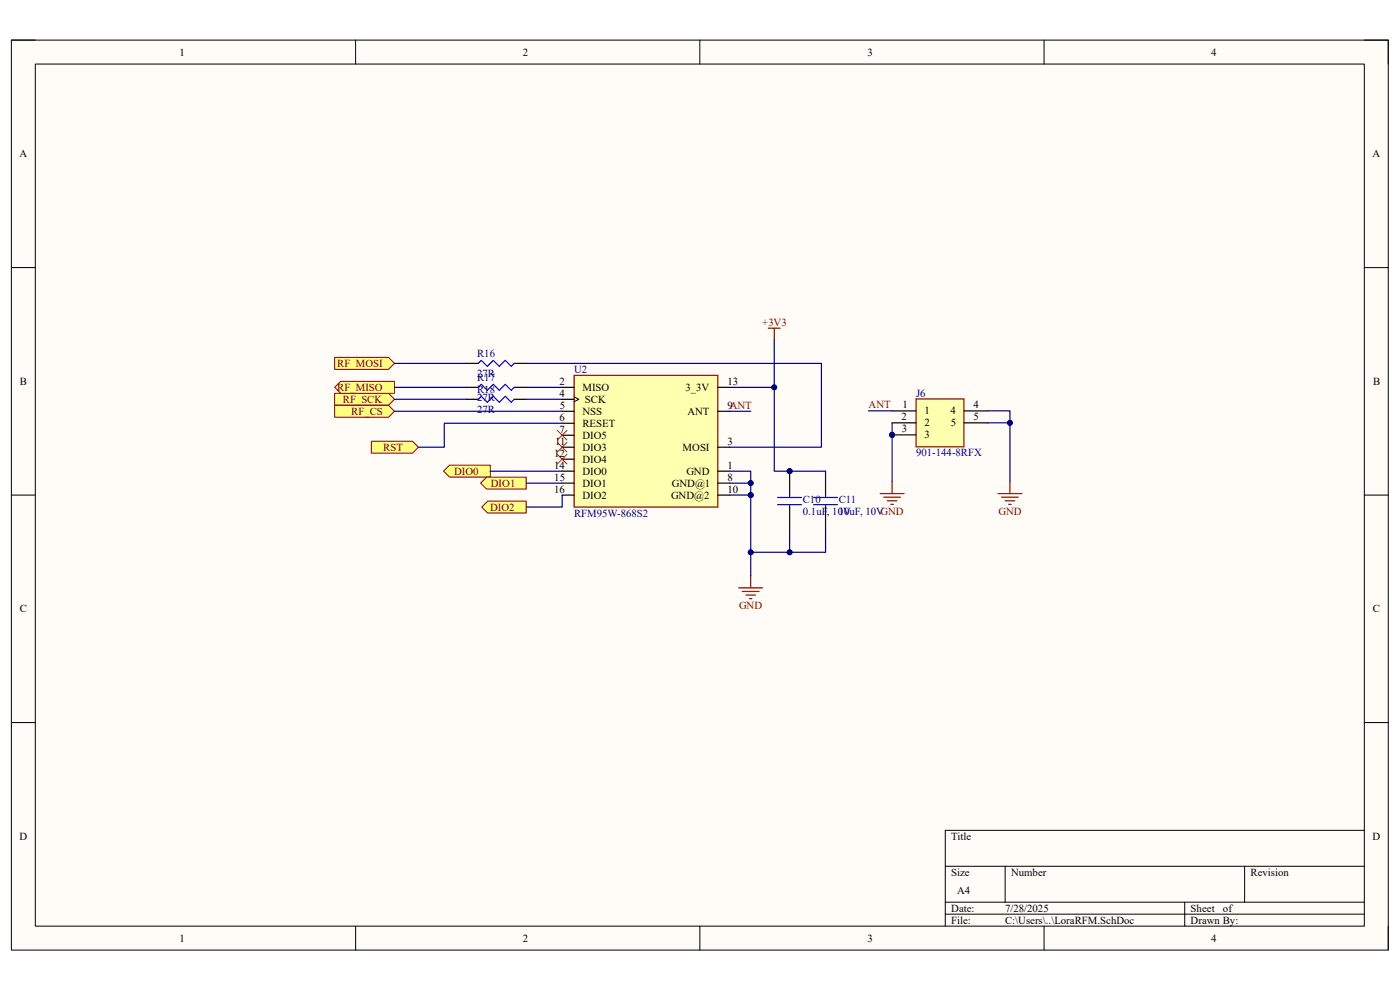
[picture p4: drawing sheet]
<svg xmlns="http://www.w3.org/2000/svg" width="297mm" height="210mm" viewBox="0 0 297 210" stroke-linecap="round" stroke-linejoin="round" font-family="sans-serif">
<path d="M2.4 8.5h292.1v193h-292.1z" fill-rule="evenodd" fill="#fffcf8"/>
<path d="M2.4 8.5h292.1v193h-292.1z" fill="none" stroke="#000" stroke-width=".21"/>
<path d="M7.5 13.6h281.9v182.9h-281.9z" fill-rule="evenodd" fill="#fffcf8"/>
<g fill="none" stroke="#000" stroke-width=".21">
<path d="M2.4 8.5h5.1M7.5 13.6h281.9v182.9h-281.9zM75.4 8.5v5.1M148.5 8.5v5.1M221.5 8.5v5.1M289.4 8.5h5.1v5.1M2.4 56.8h5.1M289.4 56.8h5.1M2.4 105h5.1M289.4 105h5.1M2.4 153.3h5.1M289.4 153.3h5.1"/>
<path d="M289.4 176.1h-88.9v20.4M75.4 196.5v5M148.5 196.5v5M200.5 183.8h88.9M200.5 191.4h88.9M200.5 193.9h88.9M213.2 183.8v7.6M221.5 196.5v5M251.3 191.4v5.1M264 183.8v7.6M294.5 196.5v5"/>
</g>
<path d="M121.8 79.6h30.5v28h-30.5z" fill-rule="evenodd" fill="#ffffb0"/>
<path d="M121.8 79.6h30.5v28h-30.5zM156.7 124.7h5.1M157.5 125.5h3.5M158.2 126.2h2.1M159 127h.5M159.3 122.2v2.5" fill="none" stroke="#800000" stroke-width=".25"/>
<g fill="none" stroke="#000" stroke-width=".25">
<path d="M119.3 82.2h2.5M119.3 84.7h2.5M119.3 87.2h2.5M119.3 89.8h2.5M119.3 92.3h2.5M119.3 94.9h2.5M119.3 97.4h2.5M119.3 99.9h2.5M152.3 82.2h2.5M152.3 87.2h2.5M152.3 94.9h2.5M152.3 99.9h2.5"/>
<path d="M119.3 102.5h2.5M119.3 105h2.5M152.3 102.5h2.5M152.3 105h2.5"/>
</g>
<path d="M121.8 84.2l1 .5-1 .5" fill="none" stroke="#000" stroke-width=".21"/>
<circle cx="189.3" cy="92.3" r=".51" fill="#000080"/>
<circle cx="189.3" cy="92.3" r=".51" fill="none" stroke="#000080" stroke-width=".21"/>
<path d="M194.3 84.6h10.2v10.2h-10.2z" fill-rule="evenodd" fill="#ffffb0"/>
<path d="M194.3 84.6h10.2v10.2h-10.2z" fill="none" stroke="#800000" stroke-width=".25"/>
<path d="M189.3 87.2h5M189.3 89.7h5M189.3 92.3h5" fill="none" stroke="#000" stroke-width=".25"/>
<circle cx="189.3" cy="92.3" r=".51" fill="#000080"/>
<circle cx="189.3" cy="92.3" r=".51" fill="none" stroke="#000080" stroke-width=".21"/>
<path d="M204.5 87.2h5.1M204.5 89.7h5.1" fill="none" stroke="#000" stroke-width=".25"/>
<path d="M163 69.6h2.5M164.3 69.6v2.6M186.7 104.7h5.1M187.5 105.5h3.5M188.2 106.2h2.1M189 107h.5M189.3 102.2v2.5M211.7 104.7h5.1M212.5 105.5h3.5M213.2 106.2h2.1M214 107h.5M214.3 102.2v2.5" fill="none" stroke="#800000" stroke-width=".25"/>
<path d="M78.8 93.6h8.7l1.3 1.3-1.3 1.2h-8.7z" fill-rule="evenodd" fill="#ffff80"/>
<path d="M78.8 93.6h8.7l1.3 1.3-1.3 1.2h-8.7z" fill="none" stroke="#800000" stroke-width=".21"/>
<circle cx="167.5" cy="99.9" r=".51" fill="#000080"/>
<circle cx="167.5" cy="99.9" r=".51" fill="none" stroke="#000080" stroke-width=".21"/>
<path d="M167.5 99.9v5.1M167.5 107.6v5" fill="none" stroke="#000" stroke-width=".25"/>
<circle cx="167.5" cy="99.9" r=".51" fill="#000080"/>
<circle cx="167.5" cy="99.9" r=".51" fill="none" stroke="#000080" stroke-width=".21"/>
<path d="M165 107.1h5.1M165 105.5h5.1M167.5 105v.5M167.5 107.1v.5" fill="none" stroke="#00f" stroke-width=".25"/>
<path d="M118.2 91.3l2.1 2M118.2 93.9l2.1 2M118.2 96.4l2.1 2M120.3 91.3l-2.1 2M120.3 93.9l-2.1 2M120.3 96.4l-2.1 2" fill="none" stroke="#f00" stroke-width=".21"/>
<path d="M71 75.8h11.4l1.3 1.3-1.3 1.3h-11.4z" fill-rule="evenodd" fill="#ffff80"/>
<path d="M71 75.8h11.4l1.3 1.3-1.3 1.3h-11.4z" fill="none" stroke="#800000" stroke-width=".21"/>
<path d="M71 83.4h11.4l1.3 1.3-1.3 1.3h-11.4z" fill-rule="evenodd" fill="#ffff80"/>
<path d="M71 83.4h11.4l1.3 1.3-1.3 1.3h-11.4z" fill="none" stroke="#800000" stroke-width=".21"/>
<path d="M71 86h11.4l1.3 1.2-1.3 1.3h-11.4z" fill-rule="evenodd" fill="#ffff80"/>
<path d="M71 86h11.4l1.3 1.2-1.3 1.3h-11.4z" fill="none" stroke="#800000" stroke-width=".21"/>
<path d="M71 82.2l1.3-1.3h11.4v2.5h-11.4z" fill-rule="evenodd" fill="#ffff80"/>
<path d="M71 82.2l1.3-1.3h11.4v2.5h-11.4z" fill="none" stroke="#800000" stroke-width=".21"/>
<path d="M175.1 99.9v5.1M175.1 107.6v5" fill="none" stroke="#000" stroke-width=".25"/>
<path d="M172.6 107.1h5.1M172.6 105.5h5.1M175.1 105v.5M175.1 107.1v.5" fill="none" stroke="#00f" stroke-width=".25"/>
<path d="M95.4 98.7h8.6v2.5h-8.6l-1.3-1.3z" fill-rule="evenodd" fill="#ffff80"/>
<path d="M95.4 98.7h8.6v2.5h-8.6l-1.3-1.3z" fill="none" stroke="#800000" stroke-width=".21"/>
<path d="M102 102.5l1.2-1.3h8.4v2.6h-8.4z" fill-rule="evenodd" fill="#ffff80"/>
<path d="M102 102.5l1.2-1.3h8.4v2.6h-8.4z" fill="none" stroke="#800000" stroke-width=".21"/>
<path d="M103.5 106.3h8.1v2.5h-8.1l-1.3-1.2z" fill-rule="evenodd" fill="#ffff80"/>
<path d="M103.5 106.3h8.1v2.5h-8.1l-1.3-1.2z" fill="none" stroke="#800000" stroke-width=".21"/>
<path d="M98.9 84.7h2.6M98.9 82.2h2.6M109.1 84.7h2.5M109.1 82.2h2.5" fill="none" stroke="#000" stroke-width=".25"/>
<path d="M101.5 82.2l.6-.7 1.3 1.3 1.3-1.3 1.2 1.3 1.3-1.3 1.3 1.3 .6-.6M101.5 84.7l.6-.6 1.3 1.2 1.3-1.2 1.2 1.2 1.3-1.2 1.3 1.2 .6-.6" fill="none" stroke="#00f" stroke-width=".25"/>
<path d="M83.7 87.2h35.6M104 99.9h15.3M111.6 102.5h7.7M119.3 105v2.6h-7.7M154.8 102.5h4.5" fill="none" stroke="#000080" stroke-width=".25"/>
<circle cx="159.3" cy="102.5" r=".51" fill="#000080"/>
<circle cx="159.3" cy="102.5" r=".51" fill="none" stroke="#000080" stroke-width=".21"/>
<path d="M154.8 99.9h4.5v5.1" fill="none" stroke="#000080" stroke-width=".25"/>
<circle cx="159.3" cy="102.5" r=".51" fill="#000080"/>
<circle cx="159.3" cy="102.5" r=".51" fill="none" stroke="#000080" stroke-width=".21"/>
<circle cx="159.3" cy="105" r=".51" fill="#000080"/>
<circle cx="159.3" cy="105" r=".51" fill="none" stroke="#000080" stroke-width=".21"/>
<path d="M154.8 87.2h4.5M184.3 87.2h5M189.3 89.7v12.5" fill="none" stroke="#000080" stroke-width=".25"/>
<circle cx="189.3" cy="92.3" r=".51" fill="#000080"/>
<circle cx="189.3" cy="92.3" r=".51" fill="none" stroke="#000080" stroke-width=".21"/>
<path d="M214.3 89.7v12.5" fill="none" stroke="#000080" stroke-width=".25"/>
<circle cx="214.3" cy="89.7" r=".51" fill="#000080"/>
<circle cx="214.3" cy="89.7" r=".51" fill="none" stroke="#000080" stroke-width=".21"/>
<path d="M209.6 87.2h4.7v2.5h-4.7" fill="none" stroke="#000080" stroke-width=".25"/>
<circle cx="214.3" cy="89.7" r=".51" fill="#000080"/>
<circle cx="214.3" cy="89.7" r=".51" fill="none" stroke="#000080" stroke-width=".21"/>
<path d="M164.3 72.2v10h-9.5" fill="none" stroke="#000080" stroke-width=".25"/>
<circle cx="164.3" cy="82.2" r=".51" fill="#000080"/>
<circle cx="164.3" cy="82.2" r=".51" fill="none" stroke="#000080" stroke-width=".21"/>
<path d="M154.8 105h4.5" fill="none" stroke="#000080" stroke-width=".25"/>
<circle cx="159.3" cy="105" r=".51" fill="#000080"/>
<circle cx="159.3" cy="105" r=".51" fill="none" stroke="#000080" stroke-width=".21"/>
<path d="M167.5 112.6v4.6h-8.2" fill="none" stroke="#000080" stroke-width=".25"/>
<circle cx="167.5" cy="117.2" r=".51" fill="#000080"/>
<circle cx="167.5" cy="117.2" r=".51" fill="none" stroke="#000080" stroke-width=".21"/>
<circle cx="159.3" cy="117.2" r=".51" fill="#000080"/>
<circle cx="159.3" cy="117.2" r=".51" fill="none" stroke="#000080" stroke-width=".21"/>
<path d="M159.3 105v17.2" fill="none" stroke="#000080" stroke-width=".25"/>
<circle cx="159.3" cy="117.2" r=".51" fill="#000080"/>
<circle cx="159.3" cy="117.2" r=".51" fill="none" stroke="#000080" stroke-width=".21"/>
<circle cx="159.3" cy="105" r=".51" fill="#000080"/>
<circle cx="159.3" cy="105" r=".51" fill="none" stroke="#000080" stroke-width=".21"/>
<path d="M119.3 89.8h-25v5.1h-5.5M164.3 82.2v17.7h10.8" fill="none" stroke="#000080" stroke-width=".25"/>
<circle cx="164.3" cy="82.2" r=".51" fill="#000080"/>
<circle cx="164.3" cy="82.2" r=".51" fill="none" stroke="#000080" stroke-width=".21"/>
<circle cx="167.5" cy="99.9" r=".51" fill="#000080"/>
<circle cx="167.5" cy="99.9" r=".51" fill="none" stroke="#000080" stroke-width=".21"/>
<path d="M175.1 112.6v4.6h-7.6" fill="none" stroke="#000080" stroke-width=".25"/>
<circle cx="167.5" cy="117.2" r=".51" fill="#000080"/>
<circle cx="167.5" cy="117.2" r=".51" fill="none" stroke="#000080" stroke-width=".21"/>
<path d="M98.9 77.1h2.6M109.1 77.1h2.5" fill="none" stroke="#000" stroke-width=".25"/>
<path d="M101.5 77.1l.6-.6 1.3 1.2 1.3-1.2 1.2 1.2 1.3-1.2 1.3 1.2 .6-.6" fill="none" stroke="#00f" stroke-width=".25"/>
<path d="M83.7 77.1h15.2M111.6 77.1h62.7v17.8h-19.5M83.7 84.7h15.2M83.7 82.2h15.2M111.6 84.7h7.7M111.6 82.2h7.7" fill="none" stroke="#000080" stroke-width=".25"/>
<g font-size="2.3">
<text x="38.1" y="11.8">1</text>
<text x="110.9" y="11.8">2</text>
<text x="184" y="11.8">3</text>
<text x="256.9" y="11.8">4</text>
<text x="4.1" y="33.4">A</text>
<text x="291.2" y="33.4">A</text>
<text x="4.2" y="81.7">B</text>
<text x="118.7" y="81.7">2</text>
<text x="123.6" y="82.9">MISO</text>
<text x="145.4" y="82.9">3_3V</text>
<text x="154.3" y="81.7">13</text>
<text x="291.3" y="81.7">B</text>
<text x="118.7" y="84.2">4</text>
<text x="118.7" y="89.3">6</text>
<text x="118.8" y="86.7">5</text>
<text x="123.6" y="88">NSS</text>
<text x="124.1" y="85.5">SCK</text>
<text x="145.8" y="88">ANT</text>
<text x="154.3" y="86.7">9ANT</text>
<text x="191.3" y="89.2">2</text>
<text x="191.4" y="86.7">1</text>
<text x="196.1" y="87.9">1</text>
<text x="201.6" y="87.9">4</text>
<text x="206.5" y="86.7">4</text>
<text x="206.5" y="89.2">5</text>
<text x="117.8" y="94.4">11</text>
<text x="118.7" y="91.8">7</text>
<text x="123.6" y="90.6">RESET</text>
<text x="123.6" y="93.1">DIO5</text>
<text x="123.6" y="95.6">DIO3</text>
<text x="144.8" y="95.6">MOSI</text>
<text x="154.3" y="94.4">3</text>
<text x="191.3" y="91.7">3</text>
<text x="196.1" y="90.5">2</text>
<text x="196.1" y="93">3</text>
<text x="201.7" y="90.5">5</text>
<text x="117.6" y="96.9">12</text>
<text x="117.6" y="99.4">14</text>
<text x="117.6" y="102">15</text>
<text x="123.6" y="98.2">DIO4</text>
<text x="123.6" y="100.7">DIO0</text>
<text x="145.6" y="100.7">GND</text>
<text x="154.3" y="99.4">1</text>
<text x="154.3" y="102">8</text>
<text x="117.6" y="104.5">16</text>
<text x="123.6" y="103.3">DIO1</text>
<text x="123.6" y="105.8">DIO2</text>
<text x="142.4" y="105.8">GND@2</text>
<text x="142.5" y="103.3">GND@1</text>
<text x="154.3" y="104.5">10</text>
<text x="4.2" y="129.9">C</text>
<text x="291.3" y="129.9">C</text>
<text x="4.1" y="178.2">D</text>
<text x="201.8" y="178.2">Title</text>
<text x="291.2" y="178.2">D</text>
<text x="201.8" y="185.8">Size</text>
<text x="214.5" y="185.8">Number</text>
<text x="265.3" y="185.8">Revision</text>
<text x="203.1" y="189.6">A4</text>
<text x="201.8" y="193.4">Date:</text>
<text x="201.8" y="196">File:</text>
<text x="213.2" y="196">C:\Users\..\LoraRFM.SchDoc</text>
<text x="213.2" y="193.4">7/28/2025</text>
<text x="252.6" y="196">Drawn By:</text>
<text x="252.6" y="193.4">Sheet</text>
<text x="259.5" y="193.4">of</text>
<text x="38.1" y="199.8">1</text>
<text x="110.9" y="199.8">2</text>
<text x="184" y="199.8">3</text>
<text x="256.9" y="199.8">4</text>
</g>
<g font-size="2.3" fill="#800000">
<text x="161.7" y="69.1">+3V3</text>
<text x="71.5" y="77.9">RF_MOSI</text>
<text x="71.5" y="82.9">RF_MISO</text>
<text x="72.7" y="85.5">RF_SCK</text>
<text x="74.5" y="88">RF_CS</text>
<text x="184.3" y="86.7">ANT</text>
<text x="81.3" y="95.6">RST</text>
<text x="96.4" y="100.7">DIO0</text>
<text x="104.1" y="103.3">DIO1</text>
<text x="104" y="108.3">DIO2</text>
<text x="211.8" y="109.3">GND</text>
<text x="156.8" y="129.3">GND</text>
</g>
<g font-size="2.3" fill="#000080">
<text x="101.2" y="75.7">R16</text>
<text x="101.2" y="83.3">R18</text>
<text x="101.2" y="80.8">R17</text>
<text x="101.2" y="80">27R</text>
<text x="121.8" y="79.1">U2</text>
<text x="101.2" y="87.6">27R</text>
<text x="101.2" y="85.1">27R</text>
<text x="194.4" y="84.1">J6</text>
<text x="194.4" y="96.8">901-144-8RFX</text>
<text x="170.3" y="106.8">C10</text>
<text x="177.9" y="106.8">C11</text>
<text x="121.8" y="109.6">RFM95W-868S2</text>
<text x="170.3" y="109.3">0.1uF, 10V</text>
<text x="177.9" y="109.3">10uF, 10VGND</text>
</g>
</svg>
